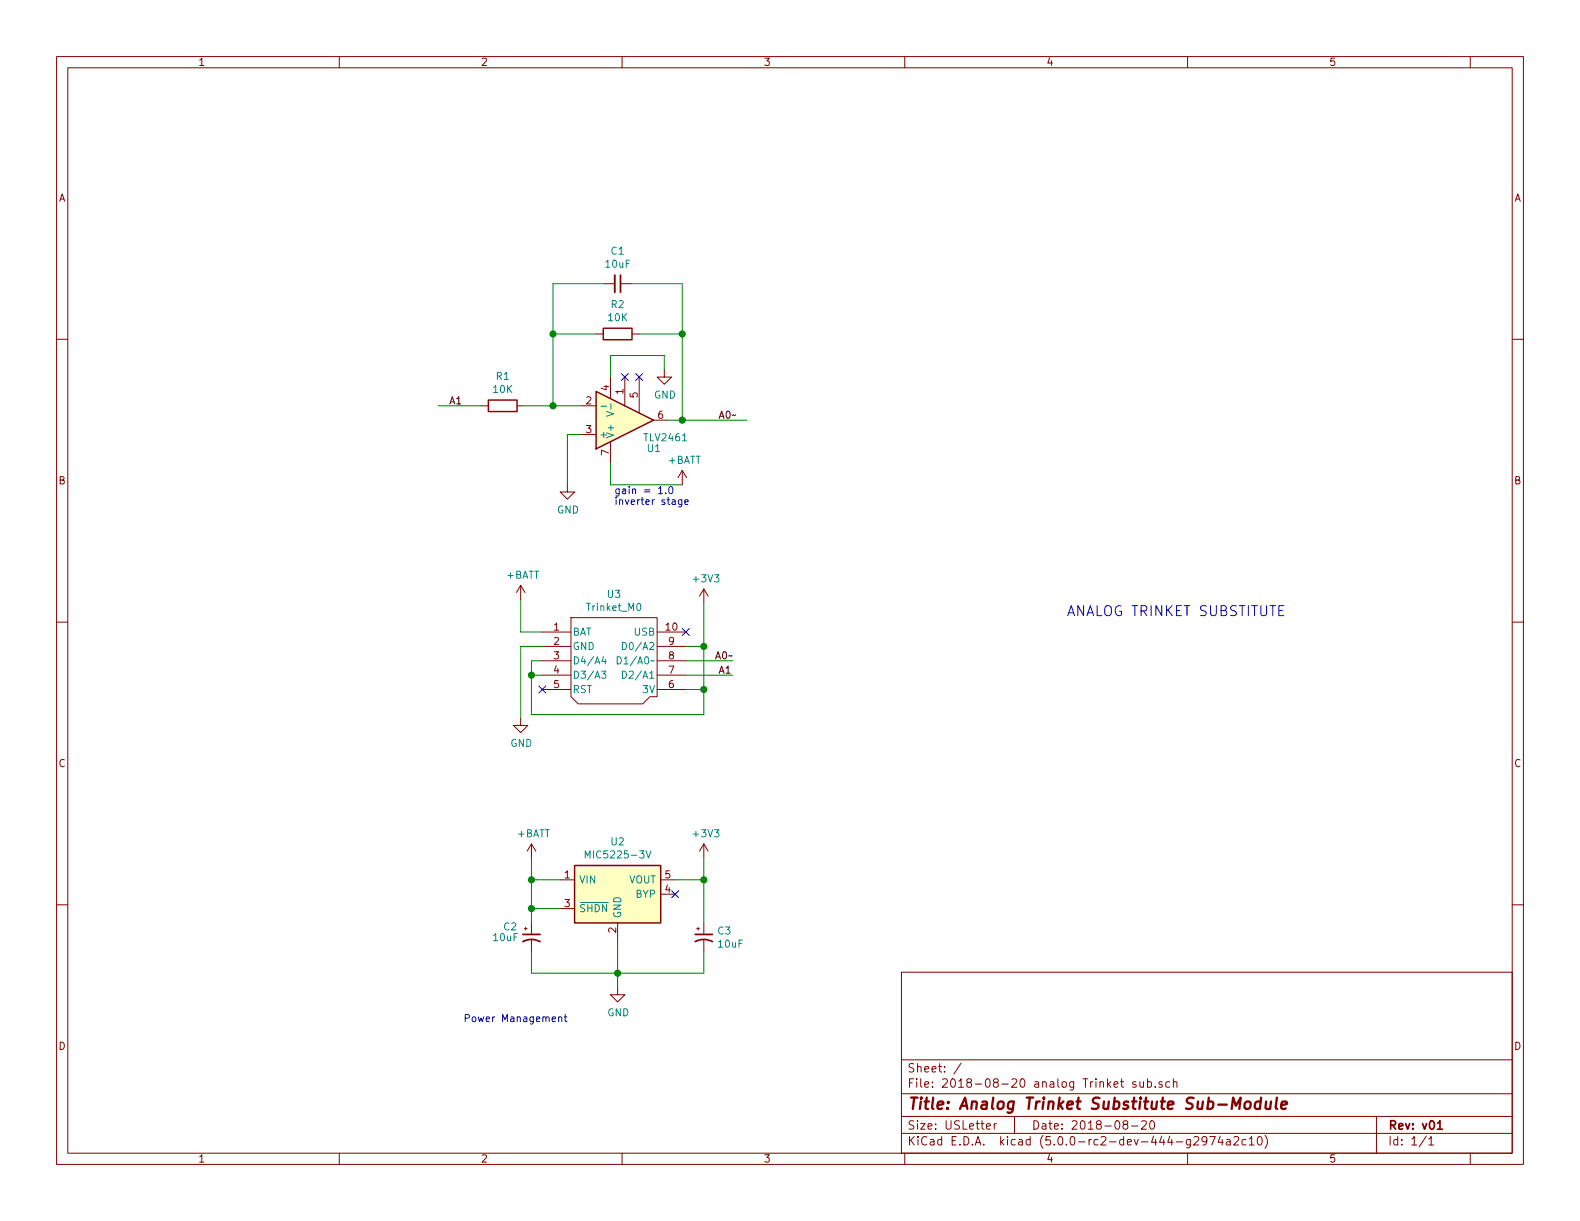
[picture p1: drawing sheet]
<svg xmlns="http://www.w3.org/2000/svg" width="279mm" height="216mm" viewBox="0 0 279 216" stroke-linecap="round" stroke-linejoin="round" font-family="sans-serif">
<g fill="none" stroke="#840000" stroke-width=".18">
<path d="M10 10h259.4v195.9h-259.4zM12 12h255.4v191.9h-255.4zM60 10v2M110 10v2M160 10v2M210 10v2M260 10v2M10 60h2M105.4 59.1h1.3M106.7 50.2h2M109.7 50.2h2.1M111.8 59.1h1.2"/>
<path d="M267.4 60h2M85.1 71.8h1.3M91.4 71.8h1.3M102.9 71.8h2.5M102.9 76.8h2.5M107.9 66.7v3.8M107.9 78.1v3.8M110.5 66.7v5.1M113 66.7v6.3M115.6 74.3h2.5M117.5 65.4v1.3h1.2l-1.2 1.2-1.3-1.2h1.3M100.3 85.7v1.3h1.3l-1.3 1.3-1.2-1.3h1.2"/>
<path d="M120.6 83.2l-.7 1.3M120.6 83.2v2.5M120.6 83.2l.8 1.3M10 110h2M92.1 103.5l-.8 1.3M92.1 103.5v2.5M92.1 103.5l.7 1.3M95.9 111.8h5.1M95.9 114.3h5.1M95.9 116.8h5.1M95.9 119.4h5.1M101 109.2h15.2v14h-1.3l-1.2 1.3h-11.5l-1.2-1.3z"/>
<path d="M116.2 111.8h5.1M116.2 114.3h5.1M116.2 116.8h5.1M116.2 119.4h5.1M124.5 104.1v2.6M124.5 104.1l-.8 1.3M124.5 104.1l.7 1.3M267.4 110h2M92.1 127v1.3h1.2l-1.2 1.2-1.3-1.2h1.3M95.9 121.9h5.1M116.2 121.9h5.1M10 160h2"/>
<path d="M94 149.2l-.8 1.3M94 149.2v2.6M94 149.2l.7 1.3M99.1 155.6h2.5M116.8 155.6h2.6M116.8 158.1h2.6M124.5 149.2l-.8 1.3M124.5 149.2v2.6M124.5 149.2l.7 1.3M267.4 160h2M92.7 164.2h.5M93 164v.5"/>
<path d="M94 163.2v2M94 166.2v2.1M99.1 160.7h2.5M109.2 174.6v1.3h1.3l-1.3 1.3-1.3-1.3h1.3M109.2 163.2v2.5M123.2 164.2h.5M123.4 164v.5M124.5 163.2v2M124.5 166.2v2.1M159.4 171.9h108v32h-108zM159.4 197.4h108M159.4 193.4h108"/>
<path d="M159.4 187.4h108M170 188l-1.3 1.9M174.4 199.2l.8-.2-.1-.2-.4-.1-.3 .2 .1 .7h.6M175.8 198.7v1M176.2 198.7l-.3 .1-.1 .2M179.4 197.4v3M198.1 191.3h.6M198.3 190.8v1.2l.4 .3M198.9 198.8l-.3-.3 .1-.2a.48 .48 0 0 1 .6-.1l.1 .3-.1 .3-.6 .1a.48 .48 0 0 0 0 .6l.2 .2 .5-.2v-.4l-.2-.3M200.1 199.1h1.1M200.9 191.3a.37 .37 0 0 0-.6 .2l.1 .2 .5 .1v.2l-.2 .3-.4-.1M201.6 191.3l.1 .9 .3 .1 .2-.2"/>
<path d="M201.9 198.3l.2-.1h.3l.3 .1v.3v.2l-.9 .9h.9M202.2 191.3v1M202.9 191.3h.5l.2 .2-.1 .7h-.6M202.9 190.8v1.5M203.5 198.2h.2a.8 .8 0 0 1 .5 .7 .8 .8 0 0 1-.5 .8 1 1 0 0 1-.2-1.5zM204.3 192.1v.2M205.5 191.3h-.4l-.2 .2 .1 .2 .5 .1v.4h-.6M206.9 191.3h-.5l-.3 .2 .1 .6 .2 .2 .5-.1M207.5 191.4l.2-.1h.4v1M207.5 190.8v1.5M243.4 197.4v6.5M60 203.9v2"/>
<path d="M110 203.9v2M159.4 200.4h108M160 203.9v2M210 203.9v2M210.5 201.5v1.2l-.3 .3-.3-.1M210.5 201.5h-.4l-.3 .3 .1 .5 .2 .2 .4-.1M211.1 201.1l.3-.1h.3l.3 .4-1 1.1h1M213.4 201.6l-.1 .2a.48 .48 0 0 1-.7 0v-.7a.48 .48 0 0 1 .7-.1v.1a1.19 1.19 0 0 1-.2 1.3l-.4 .1M213.9 201h1l-.6 1.5M215.8 200.9l-.4 1.1h.9M216.1 201.5v1M216.9 201.5h.6l.1 1"/>
<path d="M217.6 201.8l-.6 .1a.29 .29 0 0 0-.2 .3 .29 .29 0 0 0 .2 .3l.6-.1M218.2 201.1l.2-.1h.4l.2 .4-.9 1.1h.9M220.3 201.5h-.4l-.3 .3 .1 .5 .2 .2 .4-.1M220.9 201.4l.4-.4v1.5M220.9 202.5h.9M222.5 201.1l.2-.1a.81 .81 0 0 1 .6 .6 .81 .81 0 0 1-.3 .8l-.2 .1a.79 .79 0 0 1-.3-1.4zM223.7 200.8a1.71 1.71 0 0 1 0 2.2M252.2 200.9l-1.2 1.9M252.7 201.4l.4-.4v1.5M252.7 202.5h.8M260 203.9v2"/>
</g>
<path d="M109.7 48.6v3.1M92.5 166.5a3.2 3.2 0 0 1 3 0M92.5 165.2h3M122.9 166.5a3.2 3.2 0 0 1 3.1 0M122.9 165.2h3.1M254.2 198.6l.4-.4v1.5M254.2 199.7h.9" fill="none" stroke="#840000" stroke-width=".3"/>
<path d="M220.2 194.9a.54 .54 0 0 1 .6-.1 .54 .54 0 0 1 .4 .3l-.1 .6a.56 .56 0 0 1-.5 .4 .56 .56 0 0 1-.6-.4zM222.9 194.8a.68 .68 0 0 0-1 .3v.8l.3 .2 .6-.1M223 194.1l-.2 2M223.9 194.8l-.1 1.2a.59 .59 0 0 0 .8-.1M224.8 194.8l-.2 1.3M225.8 194.1l-.2 1.7 .2 .3M226.6 195.4l1-.2-.1-.4h-.6l-.3 .2v1l.2 .1 .6-.1" fill="none" stroke="#840000" stroke-width=".41"/>
<path d="M116.5 87.3h.7M117.7 87.2v.1M118.4 86.2l.2-.2a.67 .67 0 0 1 .4 .7 .67 .67 0 0 1-.4 .6l-.3-.2v-.3zM120.6 88.4v1l-.3 .2h-.3M120.6 88.4h-.4l-.2 .2 .1 .6h.5M121.1 88.8l.6-.1-.1-.3h-.3l-.2 .1 .1 .7h.4M227 107.1h-.8v1.8h.8M98.8 179.9l.2-.1 .3 .1v.7M98.8 179.8v.8M99.8 179.8h.5M99.9 179.4v1.1l.4 .1" fill="none" stroke="#0000c2" stroke-width=".18"/>
<g fill="none" stroke="#008400" stroke-width=".18">
<path d="M97.8 59.1h7.6M106.7 50.2h-8.9v21.6M111.8 50.2h8.8v24.1M113 59.1h7.6M77.5 71.8h7.6M92.7 71.8h10.2M102.9 76.8h-2.6v8.9M117.5 65.4v-2.5h-9.6v3.8M118.1 74.3h14M107.9 81.9v3.8h12.7M92.1 106v5.8h3.8M94 119.4h1.9"/>
<path d="M95.9 114.3h-3.8v12.7M121.3 114.3h3.2M121.3 116.8h8.2M121.3 119.4h8.2M124.5 106.7v19.7h-30.5v-9.6h1.9M121.3 121.9h3.2M94 151.8v11.4M94 155.6h5.1M119.4 155.6h5.1M124.5 151.8v11.4M94 168.3v3.8h30.5v-3.8M94 160.7h5.1"/>
<path d="M109.2 165.7v8.9"/>
</g>
<g fill="#008400" stroke="#008400" stroke-width=".25">
<circle cx="120.7" cy="74.3" r=".51"/>
<circle cx="97.8" cy="71.8" r=".51"/>
<circle cx="124.5" cy="121.9" r=".51"/>
<circle cx="94" cy="119.4" r=".51"/>
<circle cx="124.5" cy="114.3" r=".51"/>
<circle cx="109.2" cy="172.1" r=".51"/>
<circle cx="124.5" cy="155.6" r=".51"/>
<circle cx="120.7" cy="59.1" r=".51"/>
<circle cx="97.8" cy="59.1" r=".51"/>
<circle cx="94" cy="155.6" r=".51"/>
<circle cx="94" cy="160.7" r=".51"/>
</g>
<path d="M106.7 58h5.1v2.1h-5.1zM86.4 70.7h5v2.1h-5zM105.4 69.2l10.2 5.1-10.2 5.1zM101.6 153h15.2v10.2h-15.2z" fill="none" stroke="#840000" stroke-width=".25"/>
<g fill="#ffffc2" stroke="#ffffc2" stroke-width=".18">
<path d="M105.4 69.2l10.2 5.1-10.2 5.1z"/>
<path d="M101.6 153h15.2v10.2h-15.2z"/>
</g>
<g fill="none" stroke="#008484" stroke-width=".18">
<path d="M106.3 71.8h1M107.2 72.7l1.3 .5-1.3 .4M108 71.3v1M106.4 118.7h.7l-.4 .5 .4 .1v.5l-.2 .1-.5-.1M106.7 116.1l-.3 .9h.8M107 116.6v.8M109.1 116.1a.64 .64 0 0 1 .8 .7 .64 .64 0 0 1-.8 .6zM110.1 118.7a.64 .64 0 0 1 .7 .6 .64 .64 0 0 1-.7 .6zM110.1 113.6a.64 .64 0 0 1 .7 .6 .64 .64 0 0 1-.7 .7zM110.4 116.5l.3-.4v1.3M110.4 117.4h.7M112.8 106.8l.1-.1a.69 .69 0 0 1 .4 .6 .69 .69 0 0 1-.4 .7 .83 .83 0 0 1-.1-1.2z"/>
<path d="M103.5 151.7v-1.3l.4 1 .4-1v1.3M114.2 150.4l.5 1.3 .4-1.3"/>
</g>
<path d="M109.9 66.1l1.2 1.2M111.1 66.1l-1.2 1.2M112.4 66.1l1.2 1.2M113.6 66.1l-1.2 1.2M120.7 111.2l1.2 1.2M121.9 111.2l-1.2 1.2M95.3 121.3l1.2 1.2M96.5 121.3l-1.2 1.2M118.8 157.5l1.2 1.2M120 157.5l-1.2 1.2" fill="none" stroke="#000084" stroke-width=".18"/>
<path d="M130.1 73.4l-.6 .1M129.5 115.9l-.6 .1" fill="none" stroke="#000" stroke-width=".18"/>
<path d="M108.7 48.6v3.1" fill="none" stroke="#840000" stroke-width=".33"/>
<text font-size="2.8" fill="#840000" x="160.4" y="196.2">Title: Analog Trinket Substitute Sub-Module</text>
<text font-size="2.5" fill="#0000c2" x="188.6" y="109">ANALOG TRINKET SUBSTITUTE</text>
<g font-size="2.1" fill="#840000">
<text x="160.4" y="189.6">Sheet: /</text>
<text x="160.4" y="192.3">File: 2018-08-20 analog Trinket sub.sch</text>
<text x="160.4" y="202.5">KiCad E.D.A. kicad (5.0.0-rc2-dev-444-g2974a2c10)</text>
<text x="160.4" y="199.7">Size: USLetter</text>
<text x="182.4" y="199.7">Date: 2018-08-20</text>
<text x="245.4" y="199.7">Rev: v01</text>
<text x="245.4" y="202.5">Id: 1/1</text>
</g>
<g font-size="1.8" fill="#840000">
<text x="35" y="11.6">1</text>
<text x="85" y="11.6">2</text>
<text x="135" y="11.6">3</text>
<text x="185" y="11.6">4</text>
<text x="235" y="11.6">5</text>
<text x="10.4" y="35.6">A</text>
<text x="267.8" y="35.6">A</text>
<text x="103.7" y="71.5">2</text>
<text x="107.7" y="69.1" transform="rotate(-90 107.7 69.1)">4</text>
<text x="110.2" y="69.7" transform="rotate(-90 110.2 69.7)">1</text>
<text x="112.8" y="70.3" transform="rotate(-90 112.8 70.3)">5</text>
<text x="103.7" y="76.6">3</text>
<text x="116.4" y="74">6</text>
<text x="107.7" y="80.5" transform="rotate(-90 107.7 80.5)">7</text>
<text x="10.4" y="85.6">B</text>
<text x="267.8" y="85.6">B</text>
<text x="97.9" y="111.5">1</text>
<text x="117.8" y="111.5">10</text>
<text x="97.9" y="114">2</text>
<text x="97.9" y="116.6">3</text>
<text x="97.9" y="119.1">4</text>
<text x="118.3" y="119.1">7</text>
<text x="118.3" y="116.6">8</text>
<text x="118.3" y="114">9</text>
<text x="97.9" y="121.7">5</text>
<text x="118.3" y="121.7">6</text>
<text x="10.4" y="135.6">C</text>
<text x="267.8" y="135.6">C</text>
<text x="99.8" y="155.3">1</text>
<text x="117.6" y="155.3">5</text>
<text x="99.8" y="160.4">3</text>
<text x="117.6" y="157.9">4</text>
<text x="109" y="164.9" transform="rotate(-90 109 164.9)">2</text>
<text x="10.4" y="185.6">D</text>
<text x="267.8" y="185.6">D</text>
<text x="35" y="205.5">1</text>
<text x="85" y="205.5">2</text>
<text x="135" y="205.5">3</text>
<text x="185" y="205.5">4</text>
<text x="235" y="205.5">5</text>
</g>
<g font-size="1.8" fill="#008484">
<text x="107.2" y="47.3">10uF</text>
<text x="108.1" y="45">C1</text>
<text x="107.6" y="56.8">10K</text>
<text x="108.1" y="54.5">R2</text>
<text x="87.3" y="69.5">10K</text>
<text x="87.8" y="67.2">R1</text>
<text x="115.6" y="70.5">GND</text>
<text x="105.9" y="77.5">+</text>
<text x="108.6" y="77.6" transform="rotate(-90 108.6 77.6)">V+</text>
<text x="114.1" y="78">TLV2461</text>
<text x="114.5" y="79.9">U1</text>
<text x="118.2" y="82">+BATT</text>
<text x="98.5" y="90.8">GND</text>
<text x="89.6" y="102.3">+BATT</text>
<text x="107.5" y="105.7">U3</text>
<text x="122.8" y="103">+3V3</text>
<text x="101.2" y="112.4">BAT</text>
<text x="103.9" y="108">Trinket_M0</text>
<text x="112.2" y="112.4">USB</text>
<text x="101.2" y="114.9">GND</text>
<text x="101.2" y="117.5">D4/A4</text>
<text x="110.9" y="117.5">D1/A0</text>
<text x="110.9" y="114.9">D0/A2</text>
<text x="101.2" y="120">D3/A3</text>
<text x="101.2" y="122.6">RST</text>
<text x="110.9" y="120">D2/A1</text>
<text x="113.8" y="122.6">3V</text>
<text x="90.2" y="132.1">GND</text>
<text x="91.5" y="148.1">+BATT</text>
<text x="108.1" y="149.5">U2</text>
<text x="122.8" y="148.1">+3V3</text>
<text x="104.3" y="151.8">MIC5225-3V</text>
<text x="102.4" y="156.2">VIN</text>
<text x="102.4" y="161.3">SHDN</text>
<text x="111.2" y="156.2">VOUT</text>
<text x="112.4" y="158.8">BYP</text>
<text x="87.3" y="166.4">10uF</text>
<text x="89.1" y="164.5">C2</text>
<text x="109.9" y="162.4" transform="rotate(-90 109.9 162.4)">GND</text>
<text x="127" y="165.3">C3</text>
<text x="127.1" y="167.6">10uF</text>
<text x="107.4" y="179.7">GND</text>
</g>
<g font-size="1.8">
<text x="79.4" y="71.5">A1</text>
<text x="127" y="74">A0</text>
<text x="126.4" y="116.6">A0</text>
<text x="127" y="119.1">A1</text>
</g>
<g font-size="1.8" fill="#0000c2">
<text x="108.6" y="87.4">gain = 1.0</text>
<text x="108.6" y="89.3">inverter stage</text>
<text x="81.9" y="180.7">Power Management</text>
</g>
</svg>
